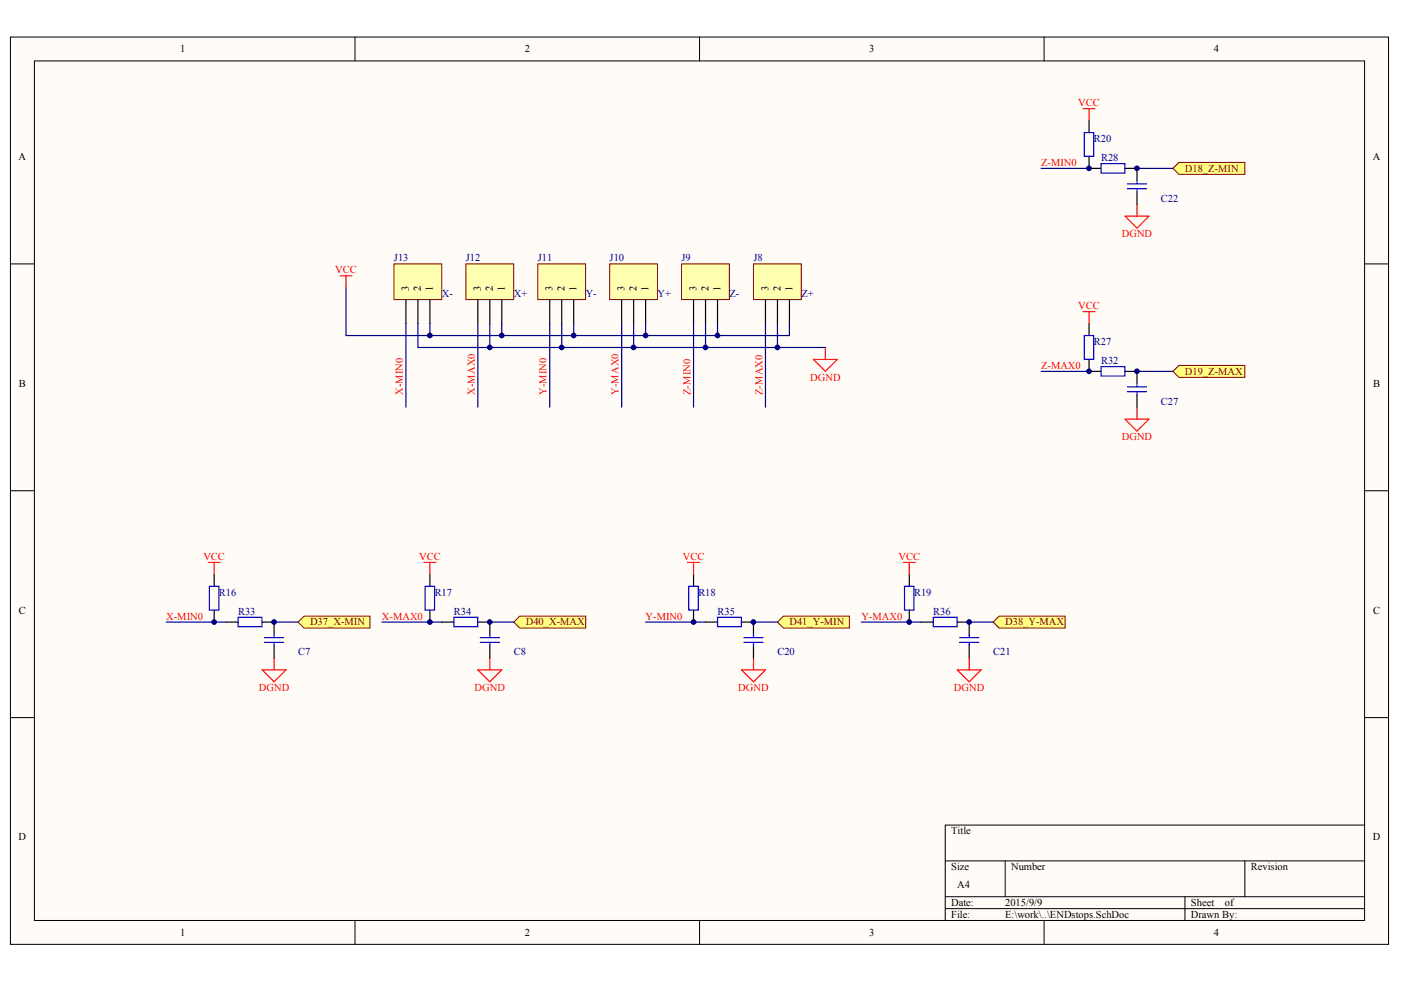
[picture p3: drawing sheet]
<svg xmlns="http://www.w3.org/2000/svg" width="287mm" height="202mm" viewBox="0 0 287 202" stroke-linecap="round" stroke-linejoin="round" font-family="sans-serif">
<g fill="#fffcf8" stroke="#000" stroke-width=".2">
<path d="M2.1 7.6h282.2v185.8h-282.2z"/>
<path d="M7 12.5h272.4v176h-272.4z"/>
</g>
<g fill="none" stroke="#000" stroke-width=".2">
<path d="M72.7 7.6v4.9M143.2 7.6v4.9M213.7 7.6v4.9M2.1 54h4.9M279.4 54h4.9M2.1 100.5h4.9M279.4 100.5h4.9M2.1 147h4.9M279.4 147h4.9M193.5 176.3h85.9M205.8 176.3v7.4M254.8 176.3v7.4"/>
<path d="M279.4 169h-85.9v19.5M72.7 188.5v4.9M143.2 188.5v4.9M193.5 183.7h85.9M193.5 186.1h85.9M213.7 188.5v4.9M242.6 183.7v4.8"/>
</g>
<path d="M154.3 54h9.7v7.4h-9.7z" fill="#ffffb0" stroke="#800000" stroke-width=".2"/>
<path d="M156.7 61.4v4.9M159.2 61.4v4.9M161.6 61.4v4.9" fill="none" stroke="#000" stroke-width=".25"/>
<path d="M139.5 54h9.8v7.4h-9.8z" fill="#ffffb0" stroke="#800000" stroke-width=".2"/>
<path d="M142 61.4v4.9M144.4 61.4v4.9M146.9 61.4v4.9" fill="none" stroke="#000" stroke-width=".25"/>
<path d="M124.8 54h9.8v7.4h-9.8z" fill="#ffffb0" stroke="#800000" stroke-width=".2"/>
<path d="M127.3 61.4v4.9M129.7 61.4v4.9M132.2 61.4v4.9" fill="none" stroke="#000" stroke-width=".25"/>
<path d="M110.1 54h9.8v7.4h-9.8z" fill="#ffffb0" stroke="#800000" stroke-width=".2"/>
<path d="M112.5 61.4v4.9M115 61.4v4.9M117.4 61.4v4.9" fill="none" stroke="#000" stroke-width=".25"/>
<path d="M95.4 54h9.8v7.4h-9.8z" fill="#ffffb0" stroke="#800000" stroke-width=".2"/>
<path d="M97.8 61.4v4.9M100.3 61.4v4.9M102.7 61.4v4.9" fill="none" stroke="#000" stroke-width=".25"/>
<path d="M80.6 54h9.8v7.4h-9.8z" fill="#ffffb0" stroke="#800000" stroke-width=".2"/>
<path d="M83.1 61.4v4.9M85.6 61.4v4.9M88 61.4v4.9" fill="none" stroke="#000" stroke-width=".25"/>
<g fill="none" stroke="#000080" stroke-width=".25">
<path d="M83.1 66.3v17.1M85.6 66.3v4.9h73.6v-4.9M88 66.3v2.4h73.6v-2.4M97.8 66.3v17.1M100.3 66.3v4.9M102.7 66.3v2.4M112.5 66.3v17.1M115 66.3v4.9M117.4 66.3v2.4M127.3 66.3v17.1M129.7 66.3v4.9M132.2 66.3v2.4"/>
<path d="M142 66.3v17.1M144.4 66.3v4.9M146.9 66.3v2.4M156.7 66.3v17.1"/>
</g>
<path d="M69.6 56.5h2.5M70.8 56.5v2.4M166.5 73.6h4.9l-2.4 2.5zM169 71.2v2.4" fill="none" stroke="#f00" stroke-width=".25"/>
<g fill="#ffff80" stroke="#800000" stroke-width=".2">
<path d="M61 127.4l1.2-1.2h13.5v2.4h-13.5z" fill-rule="evenodd"/>
<path d="M105.2 127.4l1.2-1.2h13.5v2.4h-13.5z" fill-rule="evenodd"/>
<path d="M159.2 127.4l1.2-1.2h13.5v2.4h-13.5z" fill-rule="evenodd"/>
<path d="M203.3 127.4l1.2-1.2h13.5v2.4h-13.5z" fill-rule="evenodd"/>
<path d="M240.1 34.5l1.2-1.2h13.5v2.4h-13.5z" fill-rule="evenodd"/>
<path d="M240.1 76.1l1.2-1.3h13.5v2.5h-13.5z" fill-rule="evenodd"/>
</g>
<g fill="none" stroke="#000080" stroke-width=".25">
<path d="M213.1 34.5h9.8M232.8 34.5h7.3M70.8 58.9v9.8h17.2M159.2 71.2h9.8M213.1 76.1h9.8M232.8 76.1h7.3M34 127.4h12.3M56.1 127.4h4.9M78.2 127.4h12.3M100.3 127.4h4.9M132.2 127.4h12.2M154.3 127.4h4.9"/>
<path d="M176.3 127.4h12.3M198.4 127.4h4.9"/>
</g>
<g fill="none" stroke="#000" stroke-width=".25">
<path d="M222.9 24.7v2.5M222.9 32v2.5h2.5M230.3 34.5h2.5v2.4M232.8 39.4v2.4M222.9 66.3v2.4M222.9 73.6v2.5h2.5M230.3 76.1h2.5v2.4M232.8 80.9v2.5M43.8 117.6v2.5M88 117.6v2.5M142 117.6v2.5M186.1 117.6v2.5"/>
<path d="M43.8 125v2.4M46.3 127.4h2.5M53.7 127.4h2.4v2.5M56.1 132.3v2.4M88 125v2.4M90.5 127.4h2.4M97.8 127.4h2.5v2.5M100.3 132.3v2.4M142 125v2.4M144.4 127.4h2.5M151.8 127.4h2.5v2.5M154.3 132.3v2.4"/>
<path d="M186.1 125v2.4M188.6 127.4h2.5M196 127.4h2.4v2.5M198.4 132.3v2.4"/>
</g>
<g fill="none" stroke="#00f" stroke-width=".25">
<path d="M222 27.2h1.9v4.8h-1.9zM225.4 33.5h4.9v1.9h-4.9zM230.8 37.7h3.9M230.8 38.6h3.9M232.8 36.9v.8M232.8 38.6v.8M222 68.7h1.9v4.9h-1.9zM225.4 75.1h4.9v1.9h-4.9zM230.8 79.2h3.9M232.8 78.5v.7M230.8 80.2h3.9M232.8 80.2v.7"/>
<path d="M42.9 120.1h1.9v4.8h-1.9zM48.8 126.4h4.8v2h-4.8zM54.1 130.6h4M54.1 131.6h4M56.1 129.9v.7M56.1 131.6v.7M87 120.1h2v4.8h-2zM92.9 126.4h4.9v2h-4.9zM98.3 130.6h3.9M98.3 131.6h3.9M100.3 129.9v.7M100.3 131.6v.7"/>
<path d="M141 120.1h1.9v4.8h-1.9zM146.9 126.4h4.9v2h-4.9zM152.3 130.6h3.9M152.3 131.6h3.9M154.3 129.9v.7M154.3 131.6v.7M185.2 120.1h1.9v4.8h-1.9zM191.1 126.4h4.8v2h-4.8zM196.5 130.6h3.9M196.5 131.6h3.9M198.4 129.9v.7M198.4 131.6v.7"/>
</g>
<g fill="none" stroke="#f00" stroke-width=".25">
<path d="M221.7 22.3h2.5M222.9 22.3v2.4M230.3 44.3h4.9l-2.4 2.4zM232.8 41.8v2.5M221.7 63.8h2.5M222.9 63.8v2.5M230.3 85.8h4.9l-2.4 2.5zM232.8 83.4v2.4M42.6 115.2h2.5M43.8 115.2v2.4M86.8 115.2h2.4M88 115.2v2.4"/>
<path d="M140.8 115.2h2.4M142 115.2v2.4M184.9 115.2h2.5M186.1 115.2v2.4M53.7 137.2h4.9l-2.5 2.4zM56.1 134.7v2.5M97.8 137.2h4.9l-2.4 2.4zM100.3 134.7v2.5M151.8 137.2h4.9l-2.4 2.4zM154.3 134.7v2.5M196 137.2h4.9l-2.5 2.4zM198.4 134.7v2.5"/>
</g>
<g fill="#000080" stroke="#000080" stroke-width=".2">
<circle cx="43.8" cy="127.4" r=".48"/>
<circle cx="56.1" cy="127.4" r=".48"/>
<circle cx="88" cy="127.4" r=".48"/>
<circle cx="88" cy="68.7" r=".48"/>
<circle cx="100.3" cy="127.4" r=".48"/>
<circle cx="100.3" cy="71.2" r=".48"/>
<circle cx="102.7" cy="68.7" r=".48"/>
<circle cx="115" cy="71.2" r=".48"/>
<circle cx="117.4" cy="68.7" r=".48"/>
<circle cx="129.7" cy="71.2" r=".48"/>
<circle cx="132.2" cy="68.7" r=".48"/>
<circle cx="142" cy="127.4" r=".48"/>
<circle cx="144.4" cy="71.2" r=".48"/>
<circle cx="146.9" cy="68.7" r=".48"/>
<circle cx="154.2" cy="127.4" r=".48"/>
<circle cx="159.1" cy="71.2" r=".48"/>
<circle cx="186.1" cy="127.4" r=".48"/>
<circle cx="198.4" cy="127.4" r=".48"/>
<circle cx="222.9" cy="76" r=".48"/>
<circle cx="222.9" cy="34.5" r=".48"/>
<circle cx="232.8" cy="76" r=".48"/>
<circle cx="232.8" cy="34.5" r=".48"/>
</g>
<g font-size="2.2">
<text x="36.9" y="10.7">1</text>
<text x="107.4" y="10.7">2</text>
<text x="178" y="10.7">3</text>
<text x="248.5" y="10.7">4</text>
<text x="3.8" y="32.7">A</text>
<text x="281" y="32.7">A</text>
<text x="3.9" y="79.2">B</text>
<text x="281.1" y="79.2">B</text>
<text x="3.9" y="125.7">C</text>
<text x="281.1" y="125.7">C</text>
<text x="3.8" y="172.1">D</text>
<text x="194.7" y="170.9">Title</text>
<text x="281" y="172.1">D</text>
<text x="194.7" y="178.2">Size</text>
<text x="207" y="178.2">Number</text>
<text x="256.1" y="178.2">Revision</text>
<text x="194.7" y="185.6">Date:</text>
<text x="196" y="181.9">A4</text>
<text x="205.8" y="185.6">2015/9/9</text>
<text x="243.8" y="185.6">Sheet</text>
<text x="250.7" y="185.6">of</text>
<text x="36.9" y="191.7">1</text>
<text x="107.4" y="191.7">2</text>
<text x="178" y="191.7">3</text>
<text x="194.7" y="188">File:</text>
<text x="205.8" y="188">E:\work\..\ENDstops.SchDoc</text>
<text x="243.8" y="188">Drawn By:</text>
<text x="248.5" y="191.7">4</text>
</g>
<g font-size="2.2" fill="#f00">
<text x="220.7" y="21.7">VCC</text>
<text x="213.1" y="34">Z-MIN0</text>
<text x="229.6" y="48.6">DGND</text>
<text x="68.6" y="56">VCC</text>
<text x="220.7" y="63.3">VCC</text>
<text x="165.9" y="78">DGND</text>
<text x="213.1" y="75.5">Z-MAX0</text>
<text x="229.6" y="90.2">DGND</text>
<text x="41.6" y="114.7">VCC</text>
<text x="85.8" y="114.7">VCC</text>
<text x="139.8" y="114.7">VCC</text>
<text x="183.9" y="114.7">VCC</text>
<text x="34" y="126.9">X-MIN0</text>
<text x="78.2" y="126.9">X-MAX0</text>
<text x="132.2" y="126.9">Y-MIN0</text>
<text x="176.3" y="126.9">Y-MAX0</text>
<text x="53" y="141.6">DGND</text>
<text x="97.2" y="141.6">DGND</text>
<text x="151.1" y="141.6">DGND</text>
<text x="195.3" y="141.6">DGND</text>
</g>
<g font-size="2.2" fill="#000080">
<text x="223.9" y="29.1">R20</text>
<text x="225.4" y="33">R28</text>
<text x="237.7" y="41.3">C22</text>
<text x="80.6" y="53.5">J13</text>
<text x="95.4" y="53.5">J12</text>
<text x="110.1" y="53.5">J11</text>
<text x="124.8" y="53.5">J10</text>
<text x="139.5" y="53.5">J9</text>
<text x="154.3" y="53.5">J8</text>
<text x="90.5" y="60.9">X-</text>
<text x="105.2" y="60.9">X+</text>
<text x="119.9" y="60.9">Y-</text>
<text x="134.6" y="60.9">Y+</text>
<text x="149.3" y="60.9">Z-</text>
<text x="164.1" y="60.9">Z+</text>
<text x="223.9" y="70.6">R27</text>
<text x="225.4" y="74.6">R32</text>
<text x="237.7" y="82.9">C27</text>
<text x="44.8" y="122">R16</text>
<text x="48.8" y="125.9">R33</text>
<text x="89" y="122">R17</text>
<text x="92.9" y="125.9">R34</text>
<text x="143" y="122">R18</text>
<text x="146.9" y="125.9">R35</text>
<text x="187.1" y="122">R19</text>
<text x="191.1" y="125.9">R36</text>
<text x="61" y="134.2">C7</text>
<text x="105.2" y="134.2">C8</text>
<text x="159.2" y="134.2">C20</text>
<text x="203.3" y="134.2">C21</text>
</g>
<g font-size="2.2" fill="#800000">
<text x="242.6" y="35.2">D18_Z-MIN</text>
<text x="242.6" y="76.8">D19_Z-MAX</text>
<text x="63.5" y="128.1">D37_X-MIN</text>
<text x="107.6" y="128.1">D40_X-MAX</text>
<text x="161.6" y="128.1">D41_Y-MIN</text>
<text x="205.8" y="128.1">D38_Y-MAX</text>
</g>
<g font-size="2.1">
<text x="83.7" y="59.7" transform="rotate(-90 83.7 59.7)">3</text>
<text x="86.1" y="59.7" transform="rotate(-90 86.1 59.7)">2</text>
<text x="88.6" y="59.7" transform="rotate(-90 88.6 59.7)">1</text>
<text x="98.4" y="59.7" transform="rotate(-90 98.4 59.7)">3</text>
<text x="100.9" y="59.7" transform="rotate(-90 100.9 59.7)">2</text>
<text x="103.3" y="59.7" transform="rotate(-90 103.3 59.7)">1</text>
<text x="113.1" y="59.7" transform="rotate(-90 113.1 59.7)">3</text>
<text x="115.6" y="59.7" transform="rotate(-90 115.6 59.7)">2</text>
<text x="118" y="59.7" transform="rotate(-90 118 59.7)">1</text>
<text x="127.9" y="59.7" transform="rotate(-90 127.9 59.7)">3</text>
<text x="130.3" y="59.7" transform="rotate(-90 130.3 59.7)">2</text>
<text x="132.8" y="59.7" transform="rotate(-90 132.8 59.7)">1</text>
<text x="142.6" y="59.7" transform="rotate(-90 142.6 59.7)">3</text>
<text x="145" y="59.7" transform="rotate(-90 145 59.7)">2</text>
<text x="147.5" y="59.7" transform="rotate(-90 147.5 59.7)">1</text>
<text x="157.3" y="59.7" transform="rotate(-90 157.3 59.7)">3</text>
<text x="159.8" y="59.7" transform="rotate(-90 159.8 59.7)">2</text>
<text x="162.2" y="59.7" transform="rotate(-90 162.2 59.7)">1</text>
</g>
<g font-size="2.1" fill="#f00">
<text x="82.5" y="80.9" transform="rotate(-90 82.5 80.9)">X-MIN0</text>
<text x="97.2" y="80.9" transform="rotate(-90 97.2 80.9)">X-MAX0</text>
<text x="111.9" y="80.9" transform="rotate(-90 111.9 80.9)">Y-MIN0</text>
<text x="126.6" y="80.9" transform="rotate(-90 126.6 80.9)">Y-MAX0</text>
<text x="141.4" y="80.9" transform="rotate(-90 141.4 80.9)">Z-MIN0</text>
<text x="156.1" y="80.9" transform="rotate(-90 156.1 80.9)">Z-MAX0</text>
</g>
</svg>
